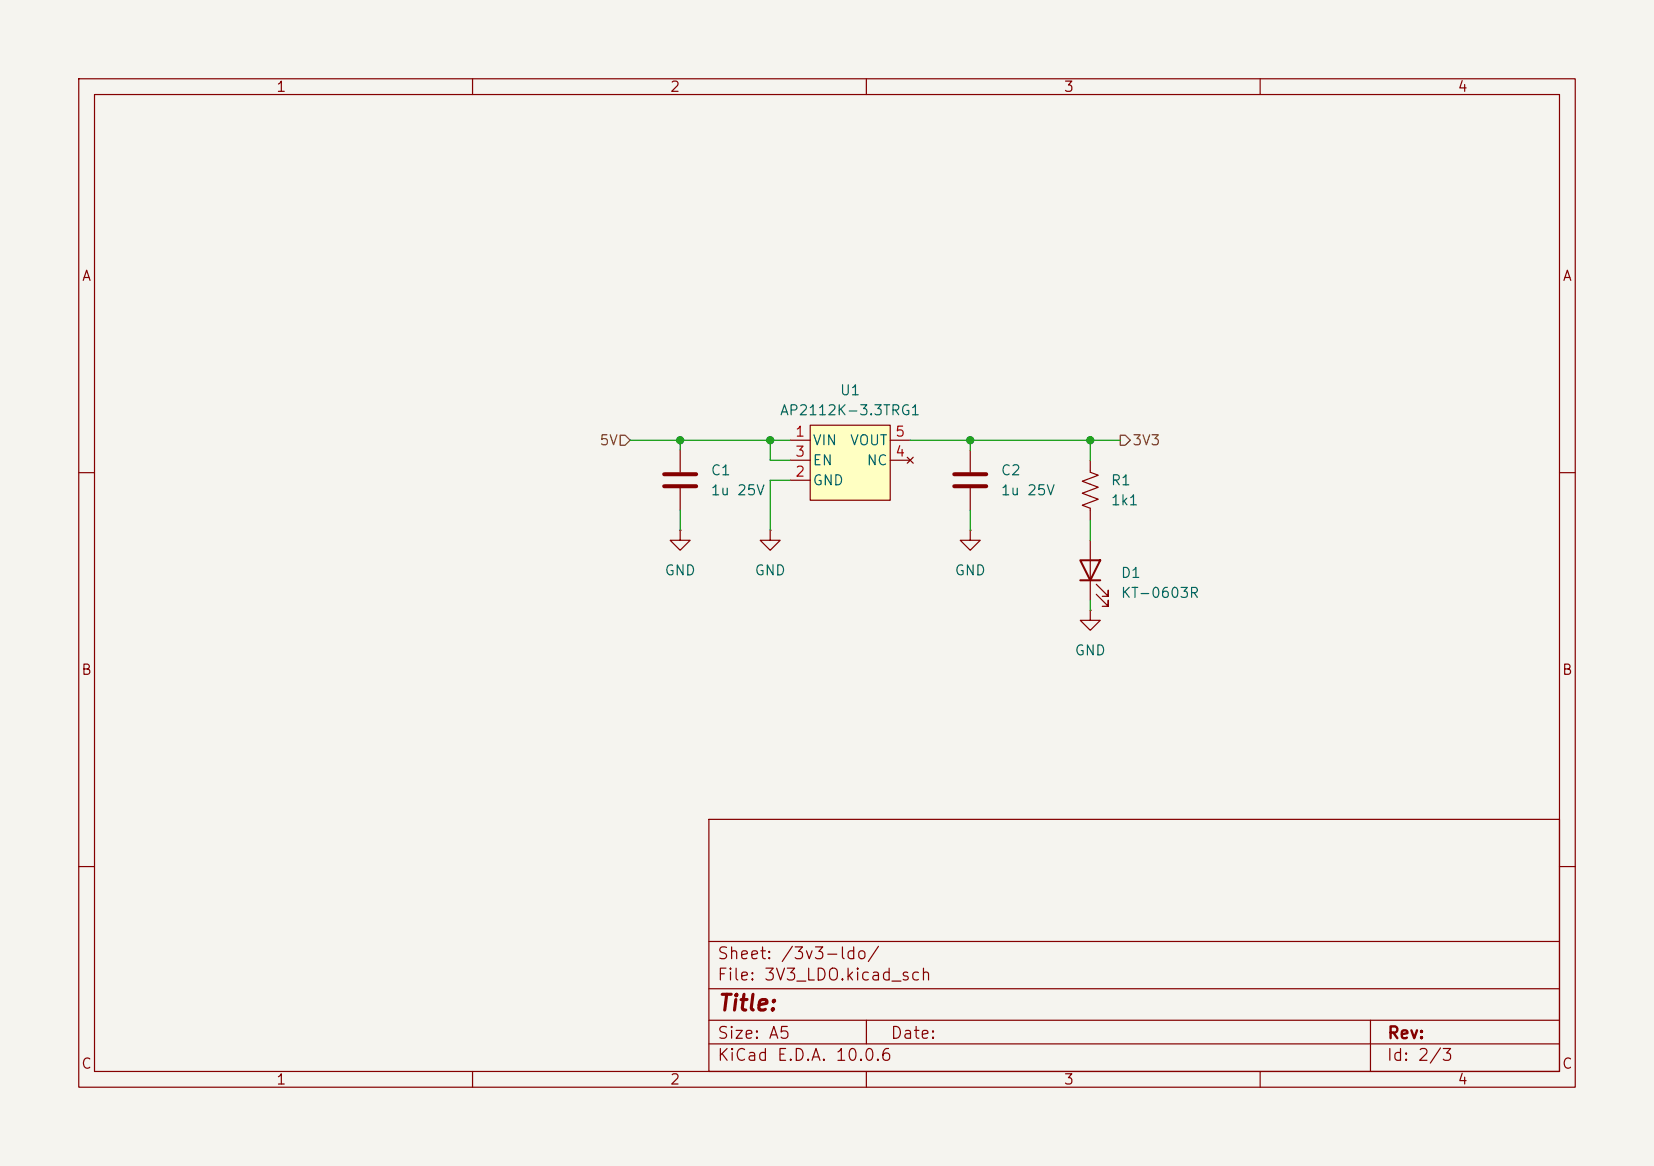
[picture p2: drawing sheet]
(kicad_sch
 (version 20260306)
 (generator "eeschema")
 (generator_version "10.0")
 (paper "A5")
 (lib_symbols
  (symbol "Hack_Chips:AP2112K-3.3TRG1"
   (pin_names
    (offset 0.254)) (exclude_from_sim no) (in_bom yes) (on_board yes)
   (in_pos_files yes)
   (duplicate_pin_numbers_are_jumpers no)
   (property "Reference" "U" (at -5.08 5.715 0) (show_name no) (do_not_autoplace no) (effects (font (size 1.27 1.27)) (justify left)))
   (property "Value" "AP2112K-3.3TRG1" (at 0 5.715 0) (show_name no) (do_not_autoplace no) (effects (font (size 1.27 1.27)) (justify left)))
   (property "Footprint" "Hack_Chips:SOT-23-5" (at 0 8.255 0) (show_name no) (do_not_autoplace no) (hide yes) (effects (font (size 1.27 1.27))))
   (property "Datasheet" "https://www.diodes.com/datasheet/download/AP2112.pdf" (at 0 2.54 0) (show_name no) (do_not_autoplace no) (hide yes) (effects (font (size 1.27 1.27))))
   (property "Description" "600 mA LDO, 3.3 V fixed output, active-high enable, SOT25 / SOT-23-5" (at 1.27 -8.382 0) (show_name no) (do_not_autoplace no) (hide yes) (effects (font (size 1.27 1.27))))
   (symbol "AP2112K-3.3TRG1_1_1"
    (rectangle (start -5.08 4.445) (end 5.08 -5.08) (stroke (width 0) (type solid)) (fill (type background)))
    (pin power_in line (at -7.62 2.54 0) (length 2.54) (name "VIN" (effects (font (size 1.27 1.27)))) (number "1" (effects (font (size 1.27 1.27)))))
    (pin power_in line (at -7.62 -2.54 0) (length 2.54) (name "GND" (effects (font (size 1.27 1.27)))) (number "2" (effects (font (size 1.27 1.27)))))
    (pin input line (at -7.62 0 0) (length 2.54) (name "EN" (effects (font (size 1.27 1.27)))) (number "3" (effects (font (size 1.27 1.27)))))
    (pin no_connect line (at 7.62 0 180) (length 2.54) (name "NC" (effects (font (size 1.27 1.27)))) (number "4" (effects (font (size 1.27 1.27)))))
    (pin power_out line (at 7.62 2.54 180) (length 2.54) (name "VOUT" (effects (font (size 1.27 1.27)))) (number "5" (effects (font (size 1.27 1.27))))))
   (embedded_fonts no))
  (symbol "Hack_Opto:KT-0603R"
   (pin_numbers (hide yes))
   (pin_names
    (offset 1.016) (hide yes)) (exclude_from_sim no) (in_bom yes) (on_board yes)
   (in_pos_files yes)
   (duplicate_pin_numbers_are_jumpers no)
   (property "Reference" "D" (at 0 2.54 0) (show_name no) (do_not_autoplace no) (effects (font (size 1.27 1.27))))
   (property "Value" "KT-0603R" (at 0 -2.54 0) (show_name no) (do_not_autoplace no) (effects (font (size 1.27 1.27))))
   (property "Footprint" "Hack_Opto:LED_0603_1608Metric" (at 0 0 0) (show_name no) (do_not_autoplace no) (hide yes) (effects (font (size 1.27 1.27))))
   (property "Datasheet" "https://lcsc.com/datasheet/lcsc_datasheet_Hubei-KENTO-Elec-KT-0603R_C2286.pdf" (at 0 0 0) (show_name no) (do_not_autoplace no) (hide yes) (effects (font (size 1.27 1.27))))
   (property "Description" "KT-0603R red LED, 0603 (1608 metric), LCSC C2286" (at 0 0 0) (show_name no) (do_not_autoplace no) (hide yes) (effects (font (size 1.27 1.27))))
   (property "Sim.Pins" "1=K 2=A" (at 0 0 0) (show_name no) (do_not_autoplace no) (hide yes) (effects (font (size 1.27 1.27))))
   (property "Manufacturer" "Hubei KENTO Elec" (at 0 0 0) (show_name no) (do_not_autoplace no) (hide yes) (effects (font (size 1.27 1.27))))
   (property "MPN" "KT-0603R" (at 0 0 0) (show_name no) (do_not_autoplace no) (hide yes) (effects (font (size 1.27 1.27))))
   (property "LCSC" "C2286" (at 0 0 0) (show_name no) (do_not_autoplace no) (hide yes) (effects (font (size 1.27 1.27))))
   (symbol "KT-0603R_0_1"
    (polyline (pts (xy -3.048 -0.762) (xy -4.572 -2.286) (xy -3.81 -2.286) (xy -4.572 -2.286) (xy -4.572 -1.524)) (stroke (width 0) (type default)) (fill (type none)))
    (polyline (pts (xy -1.778 -0.762) (xy -3.302 -2.286) (xy -2.54 -2.286) (xy -3.302 -2.286) (xy -3.302 -1.524)) (stroke (width 0) (type default)) (fill (type none)))
    (polyline (pts (xy -1.27 0) (xy 1.27 0)) (stroke (width 0) (type default)) (fill (type none)))
    (polyline (pts (xy -1.27 -1.27) (xy -1.27 1.27)) (stroke (width 0.254) (type default)) (fill (type none)))
    (polyline (pts (xy 1.27 -1.27) (xy 1.27 1.27) (xy -1.27 0) (xy 1.27 -1.27)) (stroke (width 0.254) (type default)) (fill (type none))))
   (symbol "KT-0603R_1_1"
    (pin passive line (at -3.81 0 0) (length 2.54) (name "K" (effects (font (size 1.27 1.27)))) (number "1" (effects (font (size 1.27 1.27)))))
    (pin passive line (at 3.81 0 180) (length 2.54) (name "A" (effects (font (size 1.27 1.27)))) (number "2" (effects (font (size 1.27 1.27))))))
   (embedded_fonts no))
  (symbol "Hack_Passives:C1608X7R1E105K080AB"
   (pin_numbers (hide yes))
   (pin_names
    (offset 0.254)) (exclude_from_sim no) (in_bom yes) (on_board yes)
   (in_pos_files yes)
   (duplicate_pin_numbers_are_jumpers no)
   (property "Reference" "C" (at 0.635 2.54 0) (show_name no) (do_not_autoplace no) (effects (font (size 1.27 1.27)) (justify left)))
   (property "Value" "1u 25V" (at 0.635 -2.54 0) (show_name no) (do_not_autoplace no) (effects (font (size 1.27 1.27)) (justify left)))
   (property "Footprint" "Capacitor_SMD:C_0603_1608Metric" (at 0.9652 -3.81 0) (show_name no) (do_not_autoplace no) (hide yes) (effects (font (size 1.27 1.27))))
   (property "Datasheet" "" (at 0 0 0) (show_name no) (do_not_autoplace no) (hide yes) (effects (font (size 1.27 1.27))))
   (property "Description" "1 µF ±10% 25V Ceramic Capacitor X7R 0603 (1608 Metric)" (at 0 0 0) (show_name no) (do_not_autoplace no) (hide yes) (effects (font (size 1.27 1.27))))
   (symbol "C1608X7R1E105K080AB_0_1"
    (polyline (pts (xy -2.032 0.762) (xy 2.032 0.762)) (stroke (width 0.508) (type default)) (fill (type none)))
    (polyline (pts (xy -2.032 -0.762) (xy 2.032 -0.762)) (stroke (width 0.508) (type default)) (fill (type none))))
   (symbol "C1608X7R1E105K080AB_1_1"
    (pin passive line (at 0 3.81 270) (length 2.794) (name "" (effects (font (size 1.27 1.27)))) (number "1" (effects (font (size 1.27 1.27)))))
    (pin passive line (at 0 -3.81 90) (length 2.794) (name "" (effects (font (size 1.27 1.27)))) (number "2" (effects (font (size 1.27 1.27))))))
   (embedded_fonts no))
  (symbol "Hack_Passives:RT0603FRE071K13L"
   (pin_numbers (hide yes))
   (pin_names
    (offset 0)) (exclude_from_sim no) (in_bom yes) (on_board yes)
   (in_pos_files yes)
   (duplicate_pin_numbers_are_jumpers no)
   (property "Reference" "R" (at 2.54 0 90) (show_name no) (do_not_autoplace no) (effects (font (size 1.27 1.27))))
   (property "Value" "1k13" (at -2.54 0 90) (show_name no) (do_not_autoplace no) (effects (font (size 1.27 1.27))))
   (property "Footprint" "Resistor_SMD:R_0603_1608Metric" (at 1.016 -0.254 90) (show_name no) (do_not_autoplace no) (hide yes) (effects (font (size 1.27 1.27))))
   (property "Datasheet" "" (at 0 0 0) (show_name no) (do_not_autoplace no) (hide yes) (effects (font (size 1.27 1.27))))
   (property "Description" "1.13 kOhms ±1% 0.1W, 1/10W Chip Resistor 0603 (1608 Metric) Thin Film" (at 0 0 0) (show_name no) (do_not_autoplace no) (hide yes) (effects (font (size 1.27 1.27))))
   (symbol "RT0603FRE071K13L_0_1"
    (polyline (pts (xy 0 2.286) (xy 0 2.54)) (stroke (width 0) (type default)) (fill (type none)))
    (polyline (pts (xy 0 2.286) (xy 1.016 1.905) (xy 0 1.524) (xy -1.016 1.143) (xy 0 0.762)) (stroke (width 0) (type default)) (fill (type none)))
    (polyline (pts (xy 0 0.762) (xy 1.016 0.381) (xy 0 0) (xy -1.016 -0.381) (xy 0 -0.762)) (stroke (width 0) (type default)) (fill (type none)))
    (polyline (pts (xy 0 -0.762) (xy 1.016 -1.143) (xy 0 -1.524) (xy -1.016 -1.905) (xy 0 -2.286)) (stroke (width 0) (type default)) (fill (type none)))
    (polyline (pts (xy 0 -2.286) (xy 0 -2.54)) (stroke (width 0) (type default)) (fill (type none))))
   (symbol "RT0603FRE071K13L_1_1"
    (pin passive line (at 0 3.81 270) (length 1.27) (name "" (effects (font (size 1.27 1.27)))) (number "1" (effects (font (size 1.27 1.27)))))
    (pin passive line (at 0 -3.81 90) (length 1.27) (name "" (effects (font (size 1.27 1.27)))) (number "2" (effects (font (size 1.27 1.27))))))
   (embedded_fonts no))
  (symbol "power:GND"
   (power global)
   (pin_numbers (hide yes))
   (pin_names
    (offset 0) (hide yes)) (exclude_from_sim no) (in_bom yes) (on_board yes)
   (in_pos_files yes)
   (duplicate_pin_numbers_are_jumpers no)
   (property "Reference" "#PWR" (at 0 -6.35 0) (show_name no) (do_not_autoplace no) (hide yes) (effects (font (size 1.27 1.27))))
   (property "Value" "GND" (at 0 -3.81 0) (show_name no) (do_not_autoplace no) (effects (font (size 1.27 1.27))))
   (property "Footprint" "" (at 0 0 0) (show_name no) (do_not_autoplace no) (hide yes) (effects (font (size 1.27 1.27))))
   (property "Datasheet" "" (at 0 0 0) (show_name no) (do_not_autoplace no) (hide yes) (effects (font (size 1.27 1.27))))
   (property "Description" "Power symbol creates a global label with name \"GND\" , ground" (at 0 0 0) (show_name no) (do_not_autoplace no) (hide yes) (effects (font (size 1.27 1.27))))
   (symbol "GND_0_1"
    (polyline (pts (xy 0 0) (xy 0 -1.27) (xy 1.27 -1.27) (xy 0 -2.54) (xy -1.27 -1.27) (xy 0 -1.27)) (stroke (width 0) (type default)) (fill (type none))))
   (symbol "GND_1_1"
    (pin power_in line (at 0 0 270) (length 0) (name "" (effects (font (size 1.27 1.27)))) (number "1" (effects (font (size 1.27 1.27))))))
   (embedded_fonts no)))
 (junction
  (at 97.79 55.88)
  (diameter 0)
  (color 0 0 0 0))
 (junction
  (at 138.43 55.88)
  (diameter 0)
  (color 0 0 0 0))
 (junction
  (at 123.19 55.88)
  (diameter 0)
  (color 0 0 0 0))
 (junction
  (at 86.36 55.88)
  (diameter 0)
  (color 0 0 0 0))
 (wire
  (pts (xy 97.79 58.42) (xy 97.79 55.88))
  (stroke (width 0) (type default)))
 (wire
  (pts (xy 138.43 76.2) (xy 138.43 77.47))
  (stroke (width 0) (type default)))
 (wire
  (pts (xy 138.43 55.88) (xy 138.43 58.42))
  (stroke (width 0) (type default)))
 (wire
  (pts (xy 123.19 64.77) (xy 123.19 67.31))
  (stroke (width 0) (type default)))
 (wire
  (pts (xy 97.79 55.88) (xy 100.33 55.88))
  (stroke (width 0) (type default)))
 (wire
  (pts (xy 86.36 64.77) (xy 86.36 67.31))
  (stroke (width 0) (type default)))
 (wire
  (pts (xy 100.33 58.42) (xy 97.79 58.42))
  (stroke (width 0) (type default)))
 (wire
  (pts (xy 123.19 55.88) (xy 138.43 55.88))
  (stroke (width 0) (type default)))
 (wire
  (pts (xy 86.36 55.88) (xy 86.36 57.15))
  (stroke (width 0) (type default)))
 (wire
  (pts (xy 115.57 55.88) (xy 123.19 55.88))
  (stroke (width 0) (type default)))
 (wire
  (pts (xy 86.36 55.88) (xy 97.79 55.88))
  (stroke (width 0) (type default)))
 (wire
  (pts (xy 80.01 55.88) (xy 86.36 55.88))
  (stroke (width 0) (type default)))
 (wire
  (pts (xy 138.43 55.88) (xy 142.24 55.88))
  (stroke (width 0) (type default)))
 (wire
  (pts (xy 123.19 55.88) (xy 123.19 57.15))
  (stroke (width 0) (type default)))
 (wire
  (pts (xy 97.79 67.31) (xy 97.79 60.96))
  (stroke (width 0) (type default)))
 (wire
  (pts (xy 97.79 60.96) (xy 100.33 60.96))
  (stroke (width 0) (type default)))
 (wire
  (pts (xy 138.43 66.04) (xy 138.43 68.58))
  (stroke (width 0) (type default)))
 (hierarchical_label "3V3"
  (shape output)
  (at 142.24 55.88 0)
  (effects (font (size 1.27 1.27)) (justify left)))
 (hierarchical_label "5V"
  (shape input)
  (at 80.01 55.88 180)
  (effects (font (size 1.27 1.27)) (justify right)))
 (symbol
  (lib_id "power:GND")
  (at 86.36 67.31 0)
  (unit 1)
  (body_style 1)
  (exclude_from_sim no)
  (in_bom yes)
  (on_board yes)
  (in_pos_files yes)
  (dnp no)
  (fields_autoplaced yes)
  (property "Reference" "#PWR39" (at 86.36 73.66 0) (hide yes) (show_name no) (do_not_autoplace no) (effects (font (size 1.27 1.27))))
  (property "Value" "GND" (at 86.36 72.39 0) (show_name no) (do_not_autoplace no) (effects (font (size 1.27 1.27))))
  (property "Footprint" "" (at 86.36 67.31 0) (hide yes) (show_name no) (do_not_autoplace no) (effects (font (size 1.27 1.27))))
  (property "Datasheet" "" (at 86.36 67.31 0) (hide yes) (show_name no) (do_not_autoplace no) (effects (font (size 1.27 1.27))))
  (property "Description" "Power symbol creates a global label with name \"GND\" , ground" (at 86.36 67.31 0) (hide yes) (show_name no) (do_not_autoplace no) (effects (font (size 1.27 1.27))))
  (pin "1"))
 (symbol
  (lib_id "Hack_Chips:AP2112K-3.3TRG1")
  (at 107.95 58.42 0)
  (unit 1)
  (body_style 1)
  (exclude_from_sim no)
  (in_bom yes)
  (on_board yes)
  (in_pos_files yes)
  (dnp no)
  (fields_autoplaced yes)
  (property "Reference" "U1" (at 107.95 49.53 0) (show_name no) (do_not_autoplace no) (effects (font (size 1.27 1.27))))
  (property "Value" "AP2112K-3.3TRG1" (at 107.95 52.07 0) (show_name no) (do_not_autoplace no) (effects (font (size 1.27 1.27))))
  (property "Footprint" "Hack_Chips:SOT-23-5" (at 107.95 50.165 0) (hide yes) (show_name no) (do_not_autoplace no) (effects (font (size 1.27 1.27))))
  (property "Datasheet" "https://www.diodes.com/datasheet/download/AP2112.pdf" (at 107.95 55.88 0) (hide yes) (show_name no) (do_not_autoplace no) (effects (font (size 1.27 1.27))))
  (property "Description" "600 mA LDO, 3.3 V fixed output, active-high enable, SOT25 / SOT-23-5" (at 109.22 66.802 0) (hide yes) (show_name no) (do_not_autoplace no) (effects (font (size 1.27 1.27))))
  (property "LCSC" "C51118" (at 107.95 50.165 0) (hide yes) (show_name no) (do_not_autoplace no) (effects (font (size 1.27 1.27))))
  (property "FT Rotation Offset" "-90" (at 107.95 50.165 0) (hide yes) (show_name no) (do_not_autoplace no) (effects (font (size 1.27 1.27))))
  (pin "2")
  (pin "5")
  (pin "3")
  (pin "4")
  (pin "1"))
 (symbol
  (lib_id "power:GND")
  (at 123.19 67.31 0)
  (unit 1)
  (body_style 1)
  (exclude_from_sim no)
  (in_bom yes)
  (on_board yes)
  (in_pos_files yes)
  (dnp no)
  (fields_autoplaced yes)
  (property "Reference" "#PWR41" (at 123.19 73.66 0) (hide yes) (show_name no) (do_not_autoplace no) (effects (font (size 1.27 1.27))))
  (property "Value" "GND" (at 123.19 72.39 0) (show_name no) (do_not_autoplace no) (effects (font (size 1.27 1.27))))
  (property "Footprint" "" (at 123.19 67.31 0) (hide yes) (show_name no) (do_not_autoplace no) (effects (font (size 1.27 1.27))))
  (property "Datasheet" "" (at 123.19 67.31 0) (hide yes) (show_name no) (do_not_autoplace no) (effects (font (size 1.27 1.27))))
  (property "Description" "Power symbol creates a global label with name \"GND\" , ground" (at 123.19 67.31 0) (hide yes) (show_name no) (do_not_autoplace no) (effects (font (size 1.27 1.27))))
  (pin "1"))
 (symbol
  (lib_id "Hack_Passives:C1608X7R1E105K080AB")
  (at 86.36 60.96 0)
  (unit 1)
  (body_style 1)
  (exclude_from_sim no)
  (in_bom yes)
  (on_board yes)
  (in_pos_files yes)
  (dnp no)
  (fields_autoplaced yes)
  (property "Reference" "C1" (at 90.17 59.6899 0) (show_name no) (do_not_autoplace no) (effects (font (size 1.27 1.27)) (justify left)))
  (property "Value" "1u 25V" (at 90.17 62.2299 0) (show_name no) (do_not_autoplace no) (effects (font (size 1.27 1.27)) (justify left)))
  (property "Footprint" "Capacitor_SMD:C_0603_1608Metric" (at 87.3252 64.77 0) (hide yes) (show_name no) (do_not_autoplace no) (effects (font (size 1.27 1.27))))
  (property "Datasheet" "" (at 86.36 60.96 0) (hide yes) (show_name no) (do_not_autoplace no) (effects (font (size 1.27 1.27))))
  (property "Description" "1 µF ±10% 25V Ceramic Capacitor X7R 0603 (1608 Metric)" (at 86.36 60.96 0) (hide yes) (show_name no) (do_not_autoplace no) (effects (font (size 1.27 1.27))))
  (property "LCSC" "C15849" (at 87.3252 64.77 0) (hide yes) (show_name no) (do_not_autoplace no) (effects (font (size 1.27 1.27))))
  (pin "1")
  (pin "2"))
 (symbol
  (lib_id "Hack_Opto:KT-0603R")
  (at 138.43 72.39 90)
  (unit 1)
  (body_style 1)
  (exclude_from_sim no)
  (in_bom yes)
  (on_board yes)
  (in_pos_files yes)
  (dnp no)
  (fields_autoplaced yes)
  (property "Reference" "D1" (at 142.24 72.7074 90) (show_name no) (do_not_autoplace no) (effects (font (size 1.27 1.27)) (justify right)))
  (property "Value" "KT-0603R" (at 142.24 75.2474 90) (show_name no) (do_not_autoplace no) (effects (font (size 1.27 1.27)) (justify right)))
  (property "Footprint" "Hack_Opto:LED_0603_1608Metric" (at 138.43 72.39 0) (hide yes) (show_name no) (do_not_autoplace no) (effects (font (size 1.27 1.27))))
  (property "Datasheet" "https://lcsc.com/datasheet/lcsc_datasheet_Hubei-KENTO-Elec-KT-0603R_C2286.pdf" (at 138.43 72.39 0) (hide yes) (show_name no) (do_not_autoplace no) (effects (font (size 1.27 1.27))))
  (property "Description" "KT-0603R red LED, 0603 (1608 metric), LCSC C2286" (at 138.43 72.39 0) (hide yes) (show_name no) (do_not_autoplace no) (effects (font (size 1.27 1.27))))
  (property "Sim.Pins" "1=K 2=A" (at 138.43 72.39 0) (hide yes) (show_name no) (do_not_autoplace no) (effects (font (size 1.27 1.27))))
  (property "Manufacturer" "Hubei KENTO Elec" (at 138.43 72.39 0) (hide yes) (show_name no) (do_not_autoplace no) (effects (font (size 1.27 1.27))))
  (property "MPN" "KT-0603R" (at 138.43 72.39 0) (hide yes) (show_name no) (do_not_autoplace no) (effects (font (size 1.27 1.27))))
  (property "LCSC" "C2286" (at 138.43 72.39 0) (hide yes) (show_name no) (do_not_autoplace no) (effects (font (size 1.27 1.27))))
  (pin "1")
  (pin "2"))
 (symbol
  (lib_id "power:GND")
  (at 97.79 67.31 0)
  (unit 1)
  (body_style 1)
  (exclude_from_sim no)
  (in_bom yes)
  (on_board yes)
  (in_pos_files yes)
  (dnp no)
  (fields_autoplaced yes)
  (property "Reference" "#PWR40" (at 97.79 73.66 0) (hide yes) (show_name no) (do_not_autoplace no) (effects (font (size 1.27 1.27))))
  (property "Value" "GND" (at 97.79 72.39 0) (show_name no) (do_not_autoplace no) (effects (font (size 1.27 1.27))))
  (property "Footprint" "" (at 97.79 67.31 0) (hide yes) (show_name no) (do_not_autoplace no) (effects (font (size 1.27 1.27))))
  (property "Datasheet" "" (at 97.79 67.31 0) (hide yes) (show_name no) (do_not_autoplace no) (effects (font (size 1.27 1.27))))
  (property "Description" "Power symbol creates a global label with name \"GND\" , ground" (at 97.79 67.31 0) (hide yes) (show_name no) (do_not_autoplace no) (effects (font (size 1.27 1.27))))
  (pin "1"))
 (symbol
  (lib_id "Hack_Passives:RT0603FRE071K13L")
  (at 138.43 62.23 0)
  (unit 1)
  (body_style 1)
  (exclude_from_sim no)
  (in_bom yes)
  (on_board yes)
  (in_pos_files yes)
  (dnp no)
  (fields_autoplaced yes)
  (property "Reference" "R1" (at 140.97 60.9599 0) (show_name no) (do_not_autoplace no) (effects (font (size 1.27 1.27)) (justify left)))
  (property "Value" "1k1" (at 140.97 63.4999 0) (show_name no) (do_not_autoplace no) (effects (font (size 1.27 1.27)) (justify left)))
  (property "Footprint" "Resistor_SMD:R_0603_1608Metric" (at 139.446 62.484 90) (hide yes) (show_name no) (do_not_autoplace no) (effects (font (size 1.27 1.27))))
  (property "Datasheet" "" (at 138.43 62.23 0) (hide yes) (show_name no) (do_not_autoplace no) (effects (font (size 1.27 1.27))))
  (property "Description" "1.13 kOhms ±1% 0.1W, 1/10W Chip Resistor 0603 (1608 Metric) Thin Film" (at 138.43 62.23 0) (hide yes) (show_name no) (do_not_autoplace no) (effects (font (size 1.27 1.27))))
  (property "LCSC" "C22764" (at 139.446 62.484 90) (hide yes) (show_name no) (do_not_autoplace no) (effects (font (size 1.27 1.27))))
  (pin "1")
  (pin "2"))
 (symbol
  (lib_id "Hack_Passives:C1608X7R1E105K080AB")
  (at 123.19 60.96 0)
  (unit 1)
  (body_style 1)
  (exclude_from_sim no)
  (in_bom yes)
  (on_board yes)
  (in_pos_files yes)
  (dnp no)
  (fields_autoplaced yes)
  (property "Reference" "C2" (at 127 59.6899 0) (show_name no) (do_not_autoplace no) (effects (font (size 1.27 1.27)) (justify left)))
  (property "Value" "1u 25V" (at 127 62.2299 0) (show_name no) (do_not_autoplace no) (effects (font (size 1.27 1.27)) (justify left)))
  (property "Footprint" "Capacitor_SMD:C_0603_1608Metric" (at 124.1552 64.77 0) (hide yes) (show_name no) (do_not_autoplace no) (effects (font (size 1.27 1.27))))
  (property "Datasheet" "" (at 123.19 60.96 0) (hide yes) (show_name no) (do_not_autoplace no) (effects (font (size 1.27 1.27))))
  (property "Description" "1 µF ±10% 25V Ceramic Capacitor X7R 0603 (1608 Metric)" (at 123.19 60.96 0) (hide yes) (show_name no) (do_not_autoplace no) (effects (font (size 1.27 1.27))))
  (property "LCSC" "C15849" (at 124.1552 64.77 0) (hide yes) (show_name no) (do_not_autoplace no) (effects (font (size 1.27 1.27))))
  (pin "1")
  (pin "2"))
 (symbol
  (lib_id "power:GND")
  (at 138.43 77.47 0)
  (unit 1)
  (body_style 1)
  (exclude_from_sim no)
  (in_bom yes)
  (on_board yes)
  (in_pos_files yes)
  (dnp no)
  (fields_autoplaced yes)
  (property "Reference" "#PWR42" (at 138.43 83.82 0) (hide yes) (show_name no) (do_not_autoplace no) (effects (font (size 1.27 1.27))))
  (property "Value" "GND" (at 138.43 82.55 0) (show_name no) (do_not_autoplace no) (effects (font (size 1.27 1.27))))
  (property "Footprint" "" (at 138.43 77.47 0) (hide yes) (show_name no) (do_not_autoplace no) (effects (font (size 1.27 1.27))))
  (property "Datasheet" "" (at 138.43 77.47 0) (hide yes) (show_name no) (do_not_autoplace no) (effects (font (size 1.27 1.27))))
  (property "Description" "Power symbol creates a global label with name \"GND\" , ground" (at 138.43 77.47 0) (hide yes) (show_name no) (do_not_autoplace no) (effects (font (size 1.27 1.27))))
  (pin "1")))
